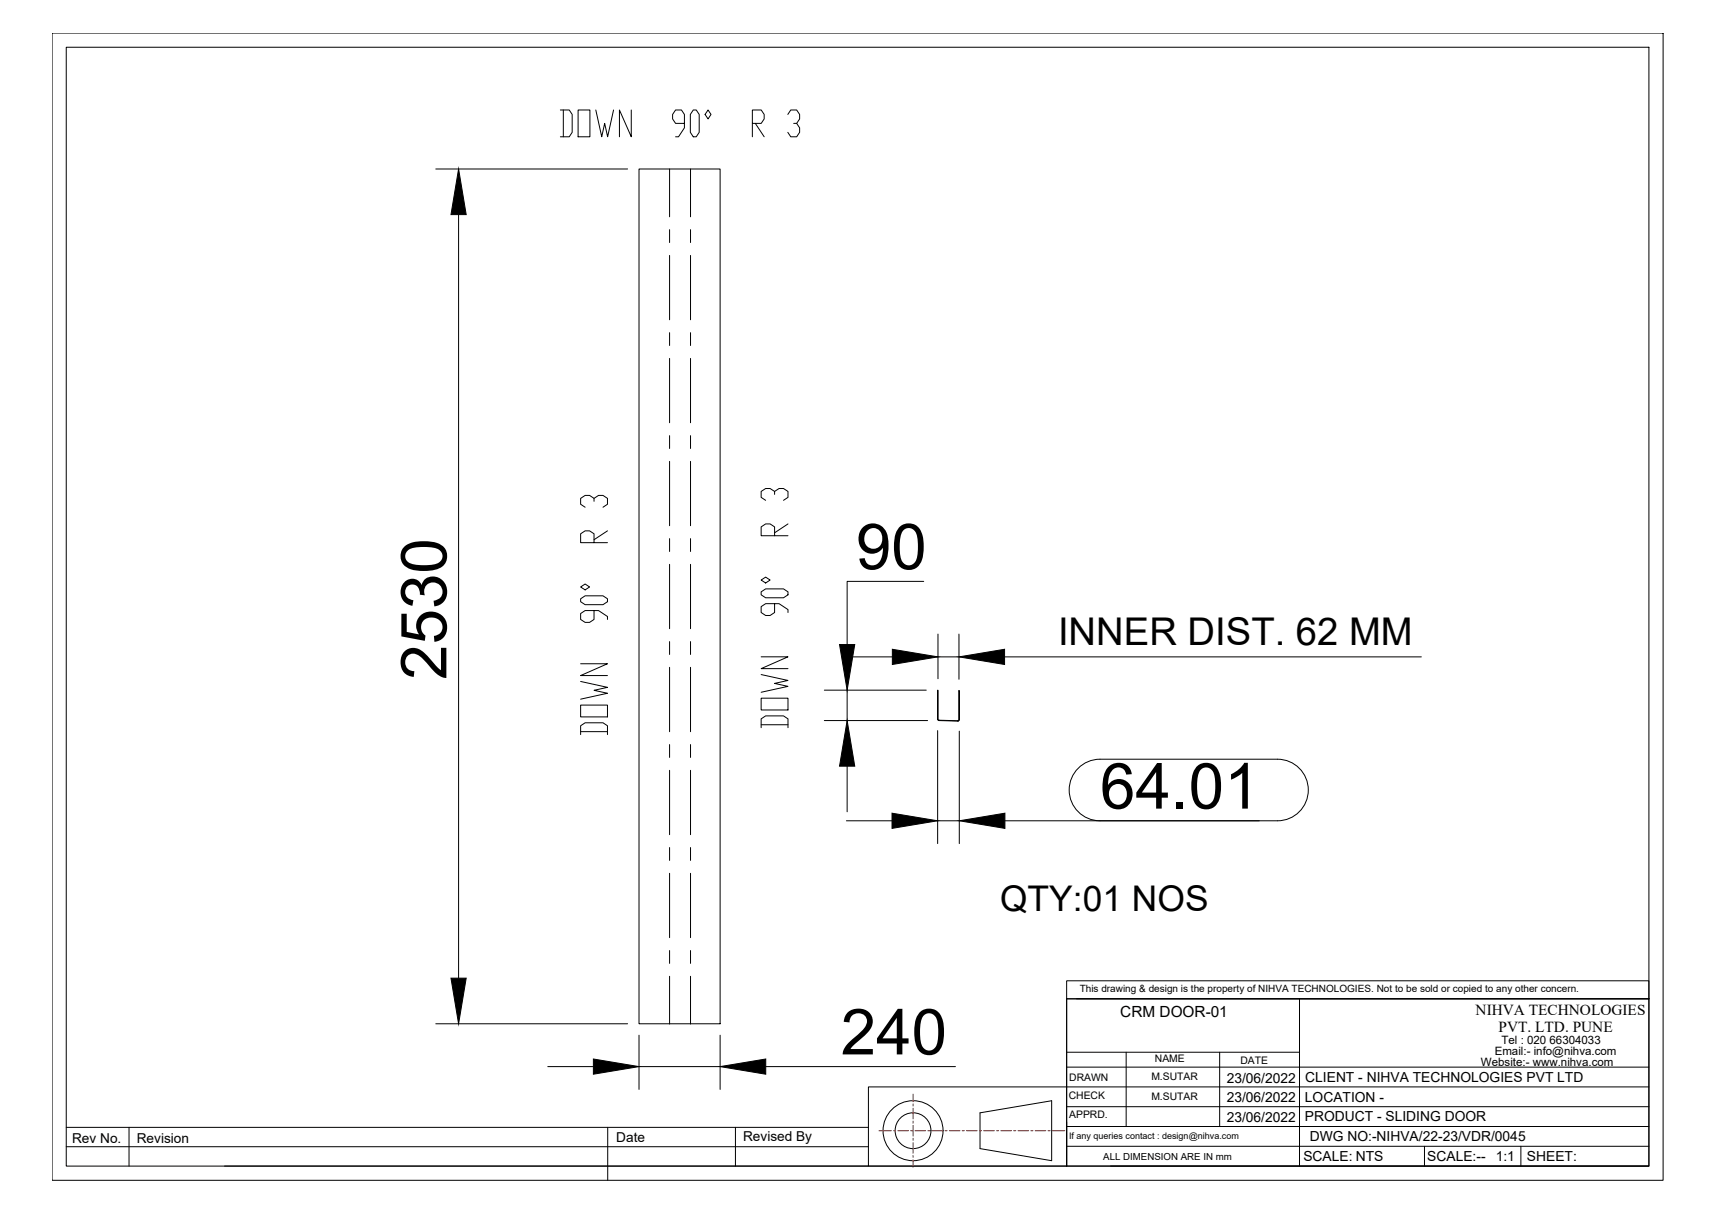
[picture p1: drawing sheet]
<svg xmlns="http://www.w3.org/2000/svg" width="594mm" height="420mm" viewBox="0 0 594 420" stroke-linecap="round" stroke-linejoin="round" font-family="sans-serif">
<!-- layer: 0 -->
<g fill="none" stroke="#000" stroke-width=".35">
<path d="M18 11.5h558.4v397.7h-558.4zM23 16.4h548.5v387.8h-548.5zM151 58.6h66.5M221.5 58.6h28.1v296.3h-28.1zM232.1 58.6v16.6M239.3 58.6v16.6M158.9 74.4v264.7M232.1 79.6v4.5M239.3 79.6v4.5M232.1 88.5v22.4M239.3 88.5v22.4M232.1 115.3v4.5"/>
<path d="M239.3 115.3v4.5M232.1 124.2v22.4M239.3 124.2v22.4M232.1 151v4.5M232.1 159.9v22.4M239.3 151v4.5M239.3 159.9v22.4M232.1 186.7v4.5M232.1 195.6v22.3M239.3 186.7v4.5M239.3 195.6v22.3M320.2 201.5h-26.6v21.9"/>
<path d="M325.1 219.8v15.5M332.4 219.8v15.7M232.1 222.4v4.5M232.1 231.3v22.4M239.3 222.4v4.5M239.3 231.3v22.4M285.7 239.3h35.3M293.5 227.7h15.8M293.6 239.3v10.5M325 239.3l.1 10zM325.1 227.7h7.3M332.4 239.4l.1 10.1z"/>
<path d="M348.2 227.7h144.4M232.1 258.1v4.5M239.3 258.1v4.5M285.7 249.8h35.8M325 249.3l.5 .5M325 253.3v39.1M325.1 249.3l.4 .4M325.5 249.7l6.5 .2M325.5 249.7v.1M325.5 249.8l6.5 .2M332 249.9v.1M332.4 249.5l-.4 .4"/>
<path d="M332.5 253.5v38.9M332.5 249.5l-.5 .5M232.1 267v22.4M239.3 267v22.4M293.6 265.6v15.8M232.1 293.8v4.5M239.3 293.8v4.5M293.4 284.5h15.8M325 284.5h7.5M381.3 284.5a10.7 10.7 0 0 1-10.7-10.6 10.7 10.7 0 0 1 10.7-10.7h61.5a10.7 10.7 0 0 1 10.7 10.7 10.7 10.7 0 0 1-10.7 10.6h-94.5M232.1 302.7v22.4M239.3 302.7v22.4"/>
<path d="M232.1 329.5v4.5M232.1 338.4v16.6M239.3 329.5v4.5M239.3 338.4v16.6M151 354.9h66.5M221.5 358.9v18.8M249.6 358.9v18.8M369.7 340h201.8v6.3h-201.8zM369.7 346.3h201.8v57.9h-201.8zM369.7 346.3v57.9h-68.7M373.1 346.3h198.4M450.4 346.3v57.9"/>
<path d="M189.9 369.8h15.8M221.5 369.8h28.1M265.4 369.8h65.8M369.7 369.9h201.8M369.7 364.8h80.7M390.3 364.8v25.7M422.7 364.8v25.7M571.5 376.8h-270.5v27.4h-223.2M23 390.8h278M23 397.5h278M44.7 390.8v13.4M210.6 390.8v18.4"/>
<path d="M254.9 390.8v13.4M339.7 385.8l24.8-4.2v20.8l-24.8-4.2zM369.7 390.5h201.8M369.7 383.7h201.8M369.7 397.4h201.8M493.7 397.4v6.8M527.1 397.4v6.8M384.9 404.2h186.6"/>
<circle cx="316.5" cy="392" r="10.4"/>
<circle cx="316.5" cy="392" r="6.2"/>
</g>
<path d="M158.9 58.6l2.7 15.8h-5.3zM291 223.4h5.3l-2.7 15.9zM309.3 225.1l15.8 2.6-15.8 2.7zM332.4 227.7l15.8-2.6v5.3zM293.6 249.8l2.7 15.8h-5.3zM309.2 281.9l15.8 2.6-15.8 2.7zM332.5 284.5l15.8-2.6v5.3zM156.3 339.1h5.3l-2.7 15.8zM205.7 367.1l15.8 2.7-15.8 2.6zM249.6 369.8l15.8-2.7v5.3z" fill="#000" stroke="#000" stroke-width=".35"/>
<g fill="none" stroke="#f00" stroke-width=".35">
<path d="M316.5 379.3v2.6M304.6 392h4.3M309.7 392h.7M311.2 392h3.7M315.6 392h.8M316.5 382.7v.7M316.5 384.2v3.7M316.5 388.6v.8M316.5 390.1v3.7M316.5 394.6v.7M316.5 396.1v3.7M317.1 392h3.8"/>
<path d="M321.6 392h.7M323.1 392h3.7M327.5 392h.8M329 392h3.7M333.5 392h.7M335 392h3.7M339.4 392h.8M340.9 392h3.7M345.4 392h.7M346.9 392h3.7M351.3 392h.8M352.8 392h3.7"/>
<path d="M357.3 392h.7M358.8 392h3.7M363.2 392h.8M364.7 392h4.4M316.5 400.5v.8M316.5 402v2.7"/>
</g>
<g font-size="22.1">
<text x="296.6" y="197.3">90</text>
<text x="154.7" y="235.7" transform="rotate(-90 154.7 235.7)">2530</text>
<text x="381.3" y="280.3">64.01</text>
<text x="291.4" y="365.5">240</text>
</g>
<text font-size="14.6" x="274.5" y="253.6" transform="rotate(-90 274.5 253.6)">DOWN 90° R 3</text>
<g font-size="14.1">
<text x="193.3" y="48.7">DOWN 90° R 3</text>
<text x="211.7" y="255.8" transform="rotate(-90 211.7 255.8)">DOWN 90° R 3</text>
</g>
<text font-size="13.3" x="366.7" y="223.6">INNER DIST. 62 MM</text>
<text font-size="12.3" x="346.6" y="315.8">QTY:01 NOS</text>
<g font-size="5.3">
<text x="388.3" y="352.7">CRM DOOR-01</text>
<text x="511.5" y="351.8">NIHVA TECHNOLOGIES</text>
<text x="519.4" y="357.8">PVT. LTD. PUNE</text>
</g>
<g font-size="4.8">
<text x="425.2" y="375.3">23/06/2022</text>
<text x="452.4" y="375">CLIENT - NIHVA TECHNOLOGIES PVT LTD</text>
<text x="425.2" y="382.2">23/06/2022</text>
<text x="452.3" y="381.9">LOCATION -</text>
<text x="425.2" y="389">23/06/2022</text>
<text x="452.3" y="388.7">PRODUCT - SLIDING DOOR</text>
<text x="454" y="395.6">DWG NO:-NIHVA/22-23/VDR/0045</text>
<text x="451.7" y="402.5">SCALE: NTS</text>
<text x="494.7" y="402.5">SCALE:--</text>
<text x="518.4" y="402.5">1:1</text>
<text x="529.2" y="402.5">SHEET:</text>
</g>
<g font-size="4.7">
<text x="213.6" y="395.7">Date</text>
<text x="257.6" y="395.7">Revised By</text>
<text x="25" y="396.2">Rev No.</text>
<text x="47.4" y="396.2">Revision</text>
</g>
<g font-size="4">
<text x="518.1" y="365.8">Email:- info@nihva.com</text>
<text x="520.4" y="361.8">Tel : 020 66304033</text>
<text x="513.3" y="369.5">Website:- www.nihva.com</text>
</g>
<g font-size="3.6">
<text x="400.3" y="368.2">NAME</text>
<text x="429.9" y="368.9">DATE</text>
<text x="370.6" y="374.8">DRAWN</text>
<text x="399.1" y="374.5">M.SUTAR</text>
<text x="370.4" y="380.9">CHECK</text>
<text x="399.1" y="381.3">M.SUTAR</text>
<text x="370.6" y="387.7">APPRD.</text>
</g>
<text font-size="3.5" x="374.2" y="343.9">This drawing &amp; design is the property of NIHVA TECHNOLOGIES. Not to be sold or copied to any other concern.</text>
<text font-size="3.4" x="382.4" y="402">ALL DIMENSION ARE IN mm</text>
<text font-size="3.1" x="370.5" y="394.9">If any queries contact : design@nihva.com</text>
</svg>
